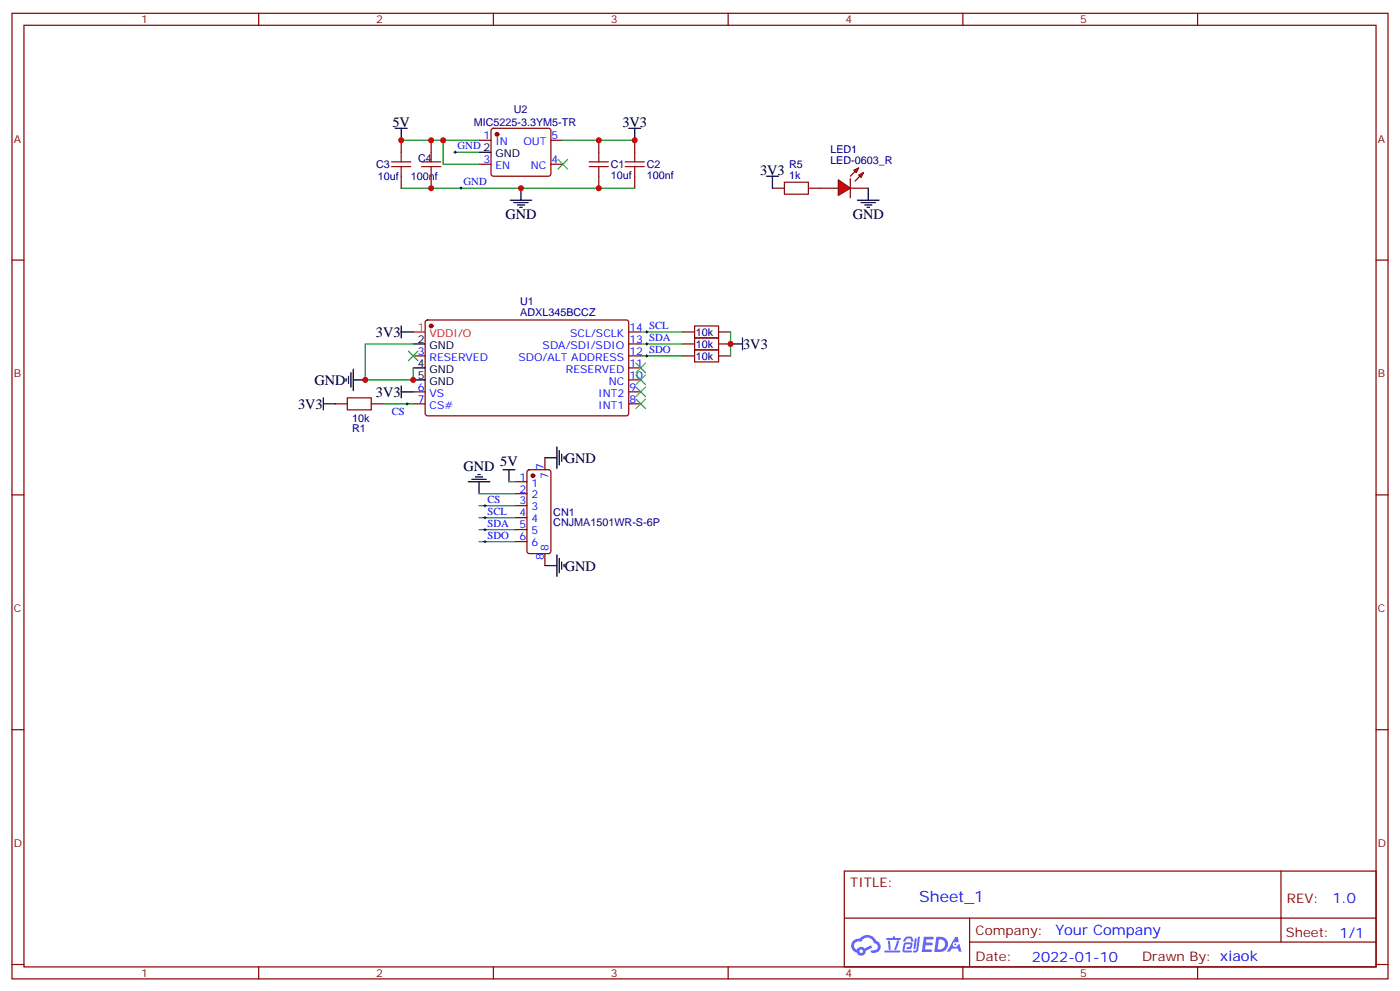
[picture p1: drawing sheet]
<svg xmlns="http://www.w3.org/2000/svg" width="412mm" height="292mm" viewBox="0 0 412 292" stroke-linecap="round" stroke-linejoin="round" font-family="sans-serif">
<g fill="none" stroke="#870000" stroke-width=".35">
<path d="M3.5 3.9h405.4v284.4h-405.4zM7.1 7.4h398.2v277.3h-398.2zM76.2 3.9v3.5M145.3 3.9v3.5M214.5 3.9v3.5M283.6 3.9v3.5M352.8 3.9v3.5M3.5 76.6h3.6M405.3 76.6h3.6M3.5 145.7h3.6M405.3 145.7h3.6M3.5 214.9h3.6"/>
<path d="M405.3 214.9h3.6M248.7 256.5h156.6v28.2h-156.6zM377.3 256.5v20.9M248.7 270.4h156.5M285.6 277.4h119.6M285.6 270.4v14.1M3.5 284h3.6M76.2 284.7v3.6M145.3 284.7v3.6M214.5 284.7v3.6M283.6 284.7v3.6M352.8 284.7v3.6"/>
<path d="M405.3 284h3.6"/>
</g>
<g fill="#5487ff">
<path d="M272.1 275.8h2.6l.3 .2-.1 .6h-2l-.1 1h1.6l.4 .4-.4 .4h-1.7l-.2 1.1 1.8 .1 .3 .3-.2 .4h-2.9z"/>
<path d="M281.4 275.9h.7l.4 1.3-.7 .3a.74 .74 0 0 0-1.1 .3 .74 .74 0 0 0 .5 1.1 .74 .74 0 0 0 .9-.7l.5-.3 .7 2.4h-.9l-.2-1h-1.9l-.5 1h-.9z"/>
<path d="M269.5 276.3h.6l-.4 2.9a.31 .31 0 0 1-.3 .3 .31 .31 0 0 1-.3-.3z"/>
<path d="M270.4 275.8h.6l-.5 4a.89 .89 0 0 1-.7 .7 .89 .89 0 0 1-.9-.3l1-.5z"/>
<path d="M266.8 276l.6-.2 1.2 .1 .5 1.3-.6 .1-.4-.9-1 .1a.95 .95 0 0 1-1 .8l-.1-.2z"/>
<path d="M266.4 277.7l1.8-.2a1.04 1.04 0 0 1 .6 1.1 1.04 1.04 0 0 1-.8 .9h-.7a.29 .29 0 0 1-.3-.4 .29 .29 0 0 1 .3-.2h.7l.2-.8h-1.4l-.4 1.8h1.9a.29 .29 0 0 1 .3 .3 .29 .29 0 0 1-.3 .3h-2l-.4-.3 .2-2.1z"/>
<path d="M260.5 279.9h4.4a.3 .3 0 0 1 .3 .3 .3 .3 0 0 1-.3 .3h-4.3z"/>
<path d="M264.3 277h.6l-.5 1.6a1.02 1.02 0 0 1-.7 1.2l-.2-.3z"/>
<path d="M261.5 277h.6l.3 2.4-.3 .3-.3-.2z"/>
<path d="M261.1 276.2h1.9l.2-.5h.5l-.1 .5h1.5a.29 .29 0 0 1 .3 .3 .29 .29 0 0 1-.3 .3h-3.9z"/>
<path d="M275.8 275.9l-.6 4.4h1.4a2.27 2.27 0 0 0 2.7-2.3 2.27 2.27 0 0 0-2.7-2.1zM276.6 276.6a1.5 1.5 0 0 1 1.8 1.6 1.5 1.5 0 0 1-1.9 1.3h-.3z"/>
<path d="M251.4 277a2.09 2.09 0 0 0 1 3.5 1.37 1.37 0 0 0 1.5 .9 1.37 1.37 0 0 0 1.1-1.4l2-1-.5-.7-1.8 1a1.4 1.4 0 0 0-2.3 .4 1.32 1.32 0 0 1-.6-1.9 1.32 1.32 0 0 1 1.9-.4 2.02 2.02 0 0 1 2-1.3 2.02 2.02 0 0 1 1.8 1.7 1.09 1.09 0 0 1 1.1 1.3 1.09 1.09 0 0 1-1.6 .7 .41 .41 0 0 0-.5 .3 .41 .41 0 0 0 .4 .5 1.89 1.89 0 0 0 2.4-1.2 1.89 1.89 0 0 0-1.2-2.4 2.98 2.98 0 0 0-5-.6l-1 .1zM253.2 280.1a.52 .52 0 0 1 1 0 .52 .52 0 0 1-1 0z"/>
<circle cx="281.4" cy="278.1" r=".28"/>
</g>
<g fill="none" stroke="#870000" stroke-width=".35">
<path d="M144.9 38l.4-.2h16.3l.5 .2 .2 .5v12.7l-.3 .5-.4 .2h-16.3l-.5-.2-.2-.5v-12.7zM118.2 41.3v3.5M118.2 51.9v3.5M127 41.3v3.5M127 51.9v3.5M141.1 41.3h3.5M141.1 48.4h3.5M162.3 41.3h3.5M162.3 48.4h3.5M176.4 41.3v3.5M176.4 51.9v3.5M187 41.3v3.5"/>
<path d="M187 51.9v3.5M227.5 55.4h3.6M238.1 55.4h3.6M125.5 94.4l.4-.2 58.9 .1 .4 .6-.1 27.1-.6 .4h-58.8l-.5-.7v-26.8zM185.2 97.8h3.5M201.1 97.8h3.5M211.7 97.8h3.5M98.8 118.9h3.5M109.4 118.9h3.5M121.7 104.8h3.5M121.7 115.4h3.5M121.7 118.9h3.5"/>
<path d="M185.2 104.8h3.5M185.2 115.4h3.5M185.2 118.9h3.5M185.2 111.9h3.5M185.2 108.3h3.5M185.2 101.3h3.5M201.1 104.8h3.5M201.1 101.3h3.5M211.7 104.8h3.5M211.7 101.3h3.5M155.5 138.5l.4-.2h5.7l.6 .5 .1 23.5-.5 .7h-5.9l-.6-.4-.1-23.6zM160.5 134.8v3.5"/>
<path d="M151.7 141.9h3.5M151.7 145.4h3.5M151.7 148.9h3.5M151.7 152.4h3.5M151.7 156h3.5M151.7 159.5h3.5M160.5 163v3.5"/>
</g>
<g fill="#870000" stroke="#870000" stroke-width=".35">
<circle cx="127" cy="96" r=".53"/>
<circle cx="146.4" cy="39.5" r=".53"/>
<circle cx="157" cy="140.1" r=".53"/>
</g>
<path d="M121.7 97.8h3.5" fill="none" stroke="#f00" stroke-width=".35"/>
<g fill="none" stroke="#000" stroke-width=".35">
<path d="M116.4 37.8h3.5M118.2 37.8v3.5M185.2 37.8h3.5M187 37.8v3.5M141.1 44.8h3.5M150.3 58.9h6.3M151.3 59.7h4.3M153.5 55.4v3.5M225.8 51.9h3.5M227.5 51.9v3.5M152.4 60.4h2.1M153.1 61.1h.7"/>
<path d="M118.2 96v3.5M118.2 97.8h3.5M218.7 99.5v3.5M95.2 118.9h3.6M95.2 117.2v3.5M102 111.5v.7M102.7 110.8v2.1M103.4 109.7v4.3M104.1 111.9h3.5M104.1 108.7v6.3M118.2 113.6v3.6M118.2 115.4h3.5"/>
<path d="M121.7 101.3h3.5M121.7 108.3h3.5M121.7 111.9h3.5M215.2 101.3h3.5M140.8 139.7h.7M148.2 138.3h3.5M149.9 138.3v3.6M160.5 134.8h3.5M164 131.6v6.4M164.7 132.7v4.2M165.5 133.7v2.2M166.2 134.4v.7"/>
<path d="M137.9 141.9h6.4M139 141.1h4.2M140.1 140.4h2.1M141.1 141.9v3.5M160.5 166.5h3.5M164 163.4v6.3M164.7 164.4v4.3M165.5 165.5v2.1M166.2 166.2v.7"/>
</g>
<path d="M164.4 47l2.8 2.8M167.2 47l-2.8 2.8M120.3 103.4l2.8 2.8M123.1 103.4l-2.8 2.8M187.3 110.5l2.8 2.8M187.3 114l2.8 2.8M187.3 117.5l2.8 2.8M187.3 106.9l2.8 2.8M190.1 110.5l-2.8 2.8M190.1 114l-2.8 2.8M190.1 117.5l-2.8 2.8M190.1 106.9l-2.8 2.8" fill="none" stroke="#3c3" stroke-width=".35"/>
<g fill="none" stroke="#a10000" stroke-width=".35">
<path d="M115.4 49.1h5.6M115.4 47.7h5.6M118.2 44.8v2.9M118.2 49.1v2.8M124.2 49.1h5.6M124.2 47.7h5.6M127 44.8v2.9M127 49.1v2.8M173.6 49.1h5.6M173.6 47.7h5.6M176.4 44.8v2.9M176.4 49.1v2.8"/>
<path d="M184.1 49.1h5.7M184.1 47.7h5.7M187 44.8v2.9M187 49.1v2.8M231.1 53.7h7v3.5h-7zM204.6 96h7.1v3.5h-7.1zM204.6 99.5h7.1v3.5h-7.1zM102.3 117.2h7.1v3.5h-7.1zM204.6 103h7.1v3.6h-7.1z"/>
</g>
<g fill="none" stroke="#008700" stroke-width=".35">
<path d="M118.2 41.3h22.9M118.2 55.4h68.8M130.5 41.3v7.1h10.6M134.1 44.8h7M165.8 41.3h21.2M188.7 97.8h12.4M215.2 97.8v7M112.9 118.9h8.8M121.7 101.3h-14.1v10.6h14.1v-3.6M188.7 104.8h12.4M188.7 101.3h12.4M141.1 145.4h10.6"/>
<path d="M141.1 148.9h10.6M141.1 152.4h10.6M141.1 156h10.6M141.1 159.5h10.6M149.9 141.9h1.8"/>
</g>
<g fill="none" stroke="#000" stroke-width=".29">
<path d="M133.7 44.8h.7M134.1 44.5v.7M135.5 55.4h.7M135.8 55.1v.7M190.1 97.8h.8M190.5 97.4v.7M119.6 118.9h.7M119.9 118.6v.7M190.1 101.3h.8M190.1 104.8h.8M190.5 100.9v.7M190.5 104.5v.7"/>
<path d="M142.5 148.9h.7M142.5 152.4h.7M142.5 156h.7M142.5 159.5h.7M142.9 148.6v.7M142.9 152.1v.7M142.9 155.6v.7M142.9 159.1v.7"/>
</g>
<g fill="#f00" stroke="#870000" stroke-width=".35">
<path d="M246.9 53l3.6 2.4-3.6 2.1z"/>
<path d="M250.5 52.6v5.6z"/>
</g>
<g fill="#870000" stroke="#870000" stroke-width=".35">
<path d="M251.9 50.5l-1.4 1.4z"/>
<path d="M251.9 53.3l1.4-1.4z"/>
</g>
<g fill="#f00" stroke="#870000" stroke-width=".35">
<path d="M251.5 50.1l1.4-.7-.7 1.4z"/>
<path d="M252.9 51.5l1.5-.7-.8 1.4z"/>
</g>
<path d="M241.7 55.4h5.2M250.5 55.4h5.3" fill="none" stroke="#870000" stroke-width=".35"/>
<path d="M252.6 58.9h6.3M253.6 59.7h4.3M255.8 55.4v3.5M254.7 60.4h2.1M255.4 61.1h.7" fill="none" stroke="#000" stroke-width=".35"/>
<g fill="#c00">
<circle cx="176.4" cy="41.3" r=".88"/>
<circle cx="187" cy="41.3" r=".88"/>
<circle cx="176.4" cy="55.4" r=".88"/>
<circle cx="153.5" cy="55.4" r=".88"/>
<circle cx="130.5" cy="41.3" r=".88"/>
<circle cx="127" cy="55.4" r=".88"/>
<circle cx="127" cy="41.3" r=".88"/>
<circle cx="118.2" cy="41.3" r=".88"/>
<circle cx="107.6" cy="111.9" r=".88"/>
<circle cx="121.7" cy="111.9" r=".88"/>
<circle cx="215.2" cy="101.3" r=".88"/>
</g>
<text font-size="4.6" fill="#00f" x="270.8" y="265.5">Sheet_1</text>
<g font-size="4.2">
<text x="115.6" y="37.5">5V</text>
<text x="183.3" y="37.4">3V3</text>
<text x="223.9" y="51.5">3V3</text>
<text x="148.9" y="64.6">GND</text>
<text x="251.2" y="64.6">GND</text>
<text x="110.7" y="99.2">3V3</text>
<text x="218.9" y="102.8">3V3</text>
<text x="92.6" y="113.3">GND</text>
<text x="110.7" y="116.8">3V3</text>
<text x="87.8" y="120.3">3V3</text>
<text x="147.3" y="137.2">5V</text>
<text x="166.3" y="136.2">GND</text>
<text x="136.5" y="138.7">GND</text>
<text x="166.3" y="168">GND</text>
</g>
<g font-size="4.2" fill="#00f">
<text x="392.5" y="265.8">1.0</text>
<text x="310.9" y="275.3">Your Company</text>
<text x="304" y="283.1">2022-01-10</text>
</g>
<g font-size="3.9" fill="#800">
<text x="250.5" y="261.1">TITLE:</text>
<text x="379.1" y="265.8">REV:</text>
<text x="287.4" y="275.3">Company:</text>
<text x="378.7" y="275.9">Sheet: 1/1</text>
<text x="287.4" y="283">Date:</text>
<text x="336.4" y="283.1">Drawn By: xiaok</text>
</g>
<g font-size="3.2" fill="#800">
<text x="41.6" y="6.9">1</text>
<text x="110.8" y="6.9">2</text>
<text x="179.9" y="6.9">3</text>
<text x="249.1" y="6.9">4</text>
<text x="318.2" y="6.9">5</text>
<text x="4.1" y="42">A</text>
<text x="405.9" y="42">A</text>
<text x="4.1" y="111.2">B</text>
<text x="405.9" y="111.2">B</text>
<text x="4.1" y="180.3">C</text>
<text x="405.9" y="180.3">C</text>
<text x="4.1" y="249.4">D</text>
<text x="405.9" y="249.4">D</text>
<text x="41.6" y="287.7">1</text>
<text x="110.8" y="287.7">2</text>
<text x="179.9" y="287.7">3</text>
<text x="249.1" y="287.7">4</text>
<text x="318.2" y="287.7">5</text>
</g>
<g font-size="3.2" fill="#000080">
<text x="151.3" y="33.3">U2</text>
<text x="139.6" y="37.2">MIC5225-3.3YM5-TR</text>
<text x="123.1" y="47.7">C4</text>
<text x="244.6" y="45.2">LED1</text>
<text x="110.8" y="49.5">C3</text>
<text x="111.3" y="53">10uf</text>
<text x="121" y="53">100nf</text>
<text x="179.9" y="52.7">10uf</text>
<text x="179.9" y="49.5">C1</text>
<text x="190.5" y="52.7">100nf</text>
<text x="190.5" y="49.5">C2</text>
<text x="232.4" y="52.6">1k</text>
<text x="232.4" y="49.6">R5</text>
<text x="244.6" y="48.4">LED-0603_R</text>
<text x="153.2" y="89.7">U1</text>
<text x="153.2" y="93">ADXL345BCCZ</text>
<text x="205" y="98.9">10k</text>
<text x="205" y="106">10k</text>
<text x="205" y="102.4">10k</text>
<text x="103.7" y="124.2">10k</text>
<text x="103.7" y="127.3">R1</text>
<text x="163" y="155">CNJMA1501WR-S-6P</text>
<text x="163" y="151.9">CN1</text>
</g>
<g font-size="3.2" fill="#00f">
<text x="142.4" y="41">1</text>
<text x="162.5" y="41">5</text>
<text x="134.8" y="44">GND 2</text>
<text x="145.9" y="42.7">IN</text>
<text x="154.2" y="42.7">OUT</text>
<text x="142.4" y="48">3</text>
<text x="145.9" y="49.8">EN</text>
<text x="156.4" y="49.8">NC</text>
<text x="162.5" y="48">4</text>
<text x="136.5" y="54.5">GND</text>
<text x="168" y="99.2">SCL/SCLK</text>
<text x="185.4" y="100.9">13 SDA</text>
<text x="185.4" y="97.4">14 SCL</text>
<text x="123" y="104.5">3</text>
<text x="126.5" y="106.2">RESERVED</text>
<text x="152.7" y="106.2">SDO/ALT ADDRESS</text>
<text x="159.8" y="102.7">SDA/SDI/SDIO</text>
<text x="185.4" y="108">11</text>
<text x="185.4" y="104.5">12 SDO</text>
<text x="166.7" y="109.7">RESERVED</text>
<text x="179.3" y="113.3">NC</text>
<text x="185.4" y="111.5">10</text>
<text x="123" y="115">6</text>
<text x="123" y="118.6">7</text>
<text x="126.5" y="116.8">VS</text>
<text x="176.2" y="116.8">INT2</text>
<text x="185.4" y="118.6">8</text>
<text x="185.4" y="115">9</text>
<text x="115.4" y="122.1">CS</text>
<text x="126.5" y="120.3">CS#</text>
<text x="176.2" y="120.3">INT1</text>
<text x="153" y="141.5">1</text>
<text x="156.5" y="143.3">1</text>
<text x="160.2" y="138.3" transform="rotate(-90 160.2 138.3)">7</text>
<text x="161.6" y="141" transform="rotate(-90 161.6 141)">7</text>
<text x="143.6" y="148">CS</text>
<text x="153" y="145">2</text>
<text x="153" y="148.6">3</text>
<text x="156.5" y="146.8">2</text>
<text x="143.6" y="151.6">SCL</text>
<text x="143.6" y="155.1">SDA</text>
<text x="153" y="152.1">4</text>
<text x="153" y="155.6">5</text>
<text x="156.5" y="150.3">3</text>
<text x="156.5" y="153.8">4</text>
<text x="143.6" y="158.6">SDO</text>
<text x="153" y="159.1">6</text>
<text x="156.5" y="157.4">5</text>
<text x="156.5" y="160.9">6</text>
<text x="160.2" y="165" transform="rotate(-90 160.2 165)">8</text>
<text x="161.6" y="162.3" transform="rotate(-90 161.6 162.3)">8</text>
</g>
<g font-size="3.2">
<text x="145.9" y="46.2">GND</text>
<text x="123" y="100.9">2</text>
<text x="123" y="108">4</text>
<text x="126.5" y="102.7">GND</text>
<text x="123" y="111.5">5</text>
<text x="126.5" y="109.7">GND</text>
<text x="126.5" y="113.3">GND</text>
</g>
<g font-size="3.2" fill="#f00">
<text x="123" y="97.4">1</text>
<text x="126.5" y="99.2">VDDI/O</text>
</g>
</svg>
